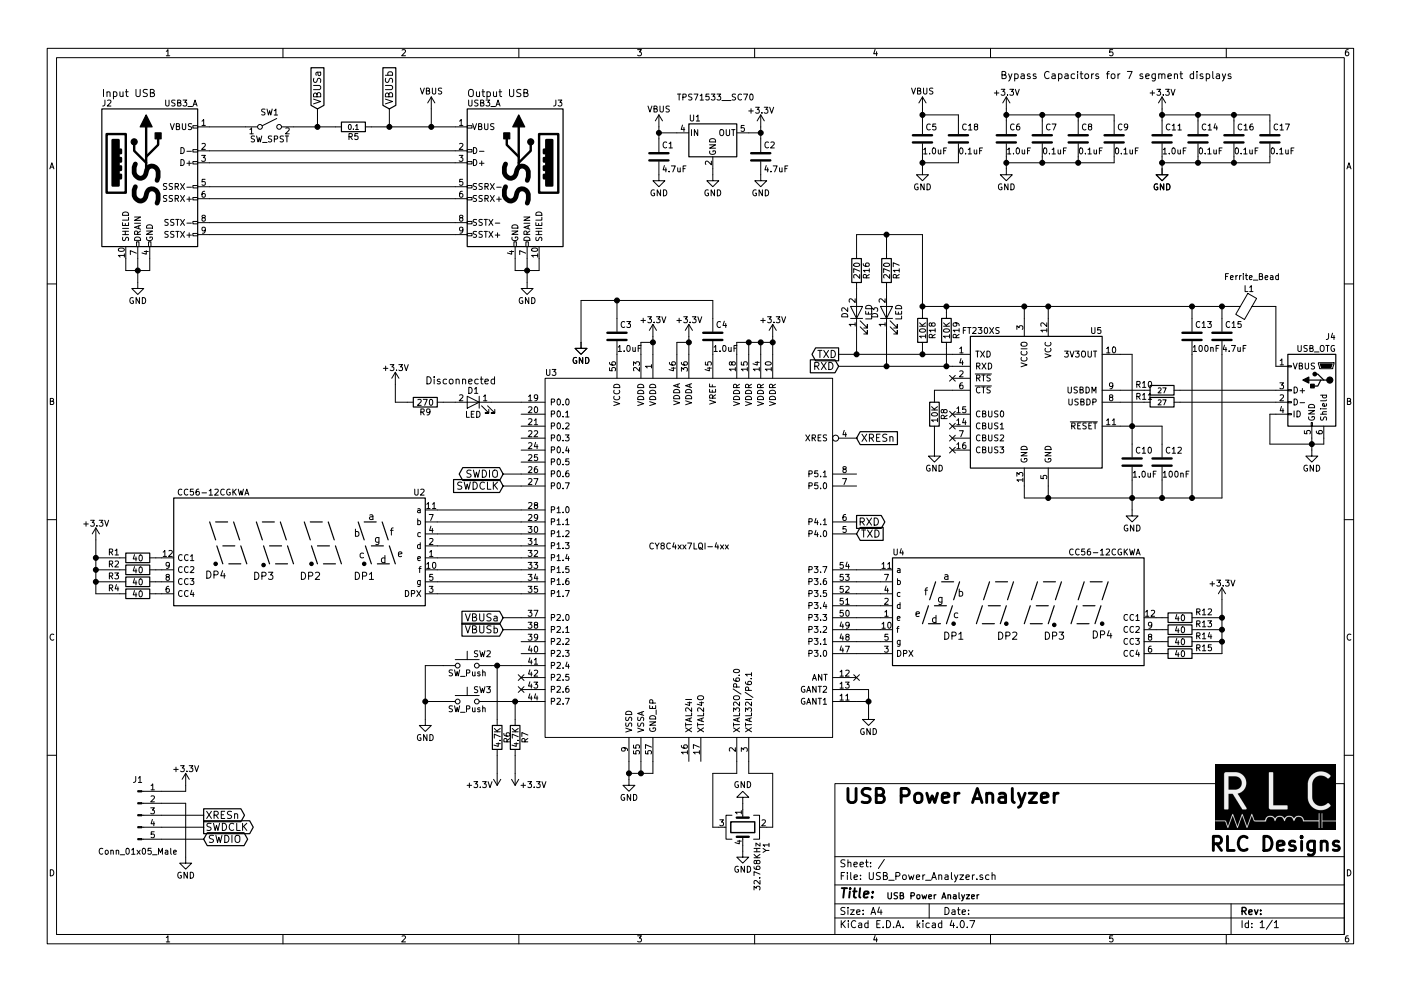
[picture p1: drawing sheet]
EESchema Schematic File Version 2
LIBS:power
LIBS:device
LIBS:switches
LIBS:relays
LIBS:motors
LIBS:transistors
LIBS:conn
LIBS:linear
LIBS:regul
LIBS:74xx
LIBS:cmos4000
LIBS:adc-dac
LIBS:memory
LIBS:xilinx
LIBS:microcontrollers
LIBS:dsp
LIBS:microchip
LIBS:analog_switches
LIBS:motorola
LIBS:texas
LIBS:intel
LIBS:audio
LIBS:interface
LIBS:digital-audio
LIBS:philips
LIBS:display
LIBS:cypress
LIBS:siliconi
LIBS:opto
LIBS:atmel
LIBS:contrib
LIBS:valves
LIBS:USB_Power_Analyzer-cache
EELAYER 25 0
EELAYER END
$Descr A4 11693 8268
encoding utf-8
Sheet 1 1
Title ""
Date ""
Rev ""
Comp ""
Comment1 ""
Comment2 ""
Comment3 ""
Comment4 ""
$EndDescr
$Comp
L USB3_A J2
U 1 1
P 1250 1450
F 0 "J2" H 850 2050 50  0000 L CNN
F 1 "USB3_A" H 1650 2050 50  0000 R CNN
F 2 "Connectors_USB:USB3_A_Molex_48393-001" H 1400 1550 50  0001 C CNN
F 3 "" H 1400 1550 50  0000 C CNN
	1    1250 1450
	1    0    0    -1  
$EndComp
$Comp
L CC56-12CGKWA U4
U 1 1
P 8450 5050
F 0 "U4" H 7500 5500 50  0000 C CNN
F 1 "CC56-12CGKWA" H 9220 5500 50  0000 C CNN
F 2 "Displays_7-Segment:CA56-12CGKWA" H 8450 4450 50  0001 C CNN
F 3 "" H 8070 5080 50  0001 C CNN
	1    8450 5050
	1    0    0    -1  
$EndComp
$Comp
L CY8C4xx7LQI-4xx U3
U 1 1
P 5750 4650
F 0 "U3" H 4600 6200 50  0000 C CNN
F 1 "CY8C4xx7LQI-4xx" H 5750 4750 50  0000 C CNN
F 2 "Housings_Cypress:QFN-56-1EP_7x7mm_Pitch0.6mm" H 5750 4650 50  0001 C CNN
F 3 "DOCUMENTATION" H 5800 4550 50  0001 C CNN
	1    5750 4650
	1    0    0    -1  
$EndComp
$Comp
L Conn_01x05_Male J1
U 1 1
P 1150 6800
F 0 "J1" H 1150 7100 50  0000 C CNN
F 1 "Conn_01x05_Male" H 1150 6500 50  0000 C CNN
F 2 "Pin_Headers:Pin_Header_Angled_1x05_Pitch2.54mm" H 1150 6800 50  0001 C CNN
F 3 "" H 1150 6800 50  0001 C CNN
	1    1150 6800
	1    0    0    -1  
$EndComp
$Comp
L USB3_A J3
U 1 1
P 4300 1450
F 0 "J3" H 3900 2050 50  0000 L CNN
F 1 "USB3_A" H 4700 2050 50  0000 R CNN
F 2 "Connectors_USB:USB3_A_Molex_48393-001" H 4450 1550 50  0001 C CNN
F 3 "" H 4450 1550 50  0000 C CNN
	1    4300 1450
	-1   0    0    -1  
$EndComp
Text Notes 850  800  0    60   ~ 0
Input USB\n
Text Notes 3900 800  0    60   ~ 0
Output USB\n
$Comp
L SW_SPST SW1
U 1 1
P 2250 1050
F 0 "SW1" H 2250 1175 50  0000 C CNN
F 1 "SW_SPST" H 2250 950 50  0000 C CNN
F 2 "Buttons_Switches_SMD:SW_SPST_TL3342" H 2250 1050 50  0001 C CNN
F 3 "" H 2250 1050 50  0001 C CNN
	1    2250 1050
	1    0    0    -1  
$EndComp
$Comp
L GND #PWR01
U 1 1
P 1150 2350
F 0 "#PWR01" H 1150 2100 50  0001 C CNN
F 1 "GND" H 1150 2200 50  0000 C CNN
F 2 "" H 1150 2350 50  0001 C CNN
F 3 "" H 1150 2350 50  0001 C CNN
	1    1150 2350
	1    0    0    -1  
$EndComp
$Comp
L GND #PWR02
U 1 1
P 4400 2350
F 0 "#PWR02" H 4400 2100 50  0001 C CNN
F 1 "GND" H 4400 2200 50  0000 C CNN
F 2 "" H 4400 2350 50  0001 C CNN
F 3 "" H 4400 2350 50  0001 C CNN
	1    4400 2350
	1    0    0    -1  
$EndComp
$Comp
L R R5
U 1 1
P 2950 1050
F 0 "R5" V 3030 1050 50  0000 C CNN
F 1 "0.1" V 2950 1050 42  0000 C CNN
F 2 "Resistors_SMD:R_1812" V 2880 1050 50  0001 C CNN
F 3 "" H 2950 1050 50  0001 C CNN
	1    2950 1050
	0    1    1    0   
$EndComp
Text GLabel 2650 900  1    60   Input ~ 0
VBUSa
Text GLabel 3250 900  1    60   Input ~ 0
VBUSb
$Comp
L VBUS #PWR03
U 1 1
P 3600 900
F 0 "#PWR03" H 3600 750 50  0001 C CNN
F 1 "VBUS" H 3600 1050 50  0000 C CNN
F 2 "" H 3600 900 50  0001 C CNN
F 3 "" H 3600 900 50  0001 C CNN
	1    3600 900 
	1    0    0    -1  
$EndComp
Text GLabel 1700 7000 2    60   BiDi ~ 0
SWDIO
$Comp
L TPS71533__SC70 U1
U 1 1
P 5950 1100
F 0 "U1" H 5800 1225 50  0000 C CNN
F 1 "TPS71533__SC70" H 5650 1400 50  0000 L CNN
F 2 "TO_SOT_Packages_SMD:SOT-353_SC-70-5" H 5950 1325 50  0001 C CNN
F 3 "" H 5650 1900 50  0001 C CNN
	1    5950 1100
	1    0    0    -1  
$EndComp
$Comp
L VBUS #PWR04
U 1 1
P 5500 1050
F 0 "#PWR04" H 5500 900 50  0001 C CNN
F 1 "VBUS" H 5500 1200 50  0000 C CNN
F 2 "" H 5500 1050 50  0001 C CNN
F 3 "" H 5500 1050 50  0001 C CNN
	1    5500 1050
	1    0    0    -1  
$EndComp
$Comp
L +3.3V #PWR05
U 1 1
P 6350 1050
F 0 "#PWR05" H 6350 900 50  0001 C CNN
F 1 "+3.3V" H 6350 1190 50  0000 C CNN
F 2 "" H 6350 1050 50  0001 C CNN
F 3 "" H 6350 1050 50  0001 C CNN
	1    6350 1050
	1    0    0    -1  
$EndComp
$Comp
L GND #PWR06
U 1 1
P 5950 1450
F 0 "#PWR06" H 5950 1200 50  0001 C CNN
F 1 "GND" H 5950 1300 50  0000 C CNN
F 2 "" H 5950 1450 50  0001 C CNN
F 3 "" H 5950 1450 50  0001 C CNN
	1    5950 1450
	1    0    0    -1  
$EndComp
$Comp
L +3.3V #PWR07
U 1 1
P 1550 6550
F 0 "#PWR07" H 1550 6400 50  0001 C CNN
F 1 "+3.3V" H 1550 6690 50  0000 C CNN
F 2 "" H 1550 6550 50  0001 C CNN
F 3 "" H 1550 6550 50  0001 C CNN
	1    1550 6550
	1    0    0    -1  
$EndComp
$Comp
L GND #PWR08
U 1 1
P 1550 7150
F 0 "#PWR08" H 1550 6900 50  0001 C CNN
F 1 "GND" H 1550 7000 50  0000 C CNN
F 2 "" H 1550 7150 50  0001 C CNN
F 3 "" H 1550 7150 50  0001 C CNN
	1    1550 7150
	1    0    0    -1  
$EndComp
Text GLabel 1700 6900 2    60   Output ~ 0
SWDCLK
Text GLabel 1700 6800 2    60   Output ~ 0
XRESn
$Comp
L C C2
U 1 1
P 6350 1300
F 0 "C2" H 6375 1400 50  0000 L CNN
F 1 "4.7uF" H 6375 1200 50  0000 L CNN
F 2 "Capacitors_SMD:C_0603" H 6388 1150 50  0001 C CNN
F 3 "" H 6350 1300 50  0001 C CNN
	1    6350 1300
	1    0    0    -1  
$EndComp
$Comp
L GND #PWR09
U 1 1
P 6350 1450
F 0 "#PWR09" H 6350 1200 50  0001 C CNN
F 1 "GND" H 6350 1300 50  0000 C CNN
F 2 "" H 6350 1450 50  0001 C CNN
F 3 "" H 6350 1450 50  0001 C CNN
	1    6350 1450
	1    0    0    -1  
$EndComp
$Comp
L C C1
U 1 1
P 5500 1300
F 0 "C1" H 5525 1400 50  0000 L CNN
F 1 "4.7uF" H 5525 1200 50  0000 L CNN
F 2 "Capacitors_SMD:C_0603" H 5538 1150 50  0001 C CNN
F 3 "" H 5500 1300 50  0001 C CNN
	1    5500 1300
	1    0    0    -1  
$EndComp
$Comp
L GND #PWR010
U 1 1
P 5500 1450
F 0 "#PWR010" H 5500 1200 50  0001 C CNN
F 1 "GND" H 5500 1300 50  0000 C CNN
F 2 "" H 5500 1450 50  0001 C CNN
F 3 "" H 5500 1450 50  0001 C CNN
	1    5500 1450
	1    0    0    -1  
$EndComp
Text GLabel 7150 3650 2    60   Input ~ 0
XRESn
Text GLabel 4200 4050 0    60   Input ~ 0
SWDCLK
Text GLabel 4200 3950 0    60   BiDi ~ 0
SWDIO
$Comp
L SW_Push SW3
U 1 1
P 3900 5850
F 0 "SW3" H 3950 5950 50  0000 L CNN
F 1 "SW_Push" H 3900 5790 50  0000 C CNN
F 2 "Buttons_Switches_THT:SW_PUSH_6mm" H 3900 6050 50  0001 C CNN
F 3 "" H 3900 6050 50  0001 C CNN
	1    3900 5850
	1    0    0    -1  
$EndComp
$Comp
L GND #PWR011
U 1 1
P 3550 6000
F 0 "#PWR011" H 3550 5750 50  0001 C CNN
F 1 "GND" H 3550 5850 50  0000 C CNN
F 2 "" H 3550 6000 50  0001 C CNN
F 3 "" H 3550 6000 50  0001 C CNN
	1    3550 6000
	1    0    0    -1  
$EndComp
$Comp
L SW_Push SW2
U 1 1
P 3900 5550
F 0 "SW2" H 3950 5650 50  0000 L CNN
F 1 "SW_Push" H 3900 5490 50  0000 C CNN
F 2 "Buttons_Switches_THT:SW_PUSH_6mm" H 3900 5750 50  0001 C CNN
F 3 "" H 3900 5750 50  0001 C CNN
	1    3900 5550
	1    0    0    -1  
$EndComp
$Comp
L R R6
U 1 1
P 4150 6150
F 0 "R6" V 4230 6150 50  0000 C CNN
F 1 "4.7K" V 4150 6150 50  0000 C CNN
F 2 "Resistors_SMD:R_0402" V 4080 6150 50  0001 C CNN
F 3 "" H 4150 6150 50  0001 C CNN
	1    4150 6150
	1    0    0    -1  
$EndComp
$Comp
L R R7
U 1 1
P 4300 6150
F 0 "R7" V 4380 6150 50  0000 C CNN
F 1 "4.7K" V 4300 6150 50  0000 C CNN
F 2 "Resistors_SMD:R_0402" V 4230 6150 50  0001 C CNN
F 3 "" H 4300 6150 50  0001 C CNN
	1    4300 6150
	1    0    0    -1  
$EndComp
$Comp
L +3.3V #PWR012
U 1 1
P 4150 6450
F 0 "#PWR012" H 4150 6300 50  0001 C CNN
F 1 "+3.3V" H 4300 6550 50  0000 C CNN
F 2 "" H 4150 6450 50  0001 C CNN
F 3 "" H 4150 6450 50  0001 C CNN
	1    4150 6450
	-1   0    0    1   
$EndComp
$Comp
L +3.3V #PWR013
U 1 1
P 4300 6450
F 0 "#PWR013" H 4300 6300 50  0001 C CNN
F 1 "+3.3V" H 4150 6550 50  0000 C CNN
F 2 "" H 4300 6450 50  0001 C CNN
F 3 "" H 4300 6450 50  0001 C CNN
	1    4300 6450
	-1   0    0    1   
$EndComp
$Comp
L +3.3V #PWR014
U 1 1
P 10200 5000
F 0 "#PWR014" H 10200 4850 50  0001 C CNN
F 1 "+3.3V" H 10200 5140 50  0000 C CNN
F 2 "" H 10200 5000 50  0001 C CNN
F 3 "" H 10200 5000 50  0001 C CNN
	1    10200 5000
	1    0    0    -1  
$EndComp
$Comp
L R R12
U 1 1
P 9850 5150
F 0 "R12" V 9800 5350 50  0000 C CNN
F 1 "40" V 9850 5150 50  0000 C CNN
F 2 "Resistors_SMD:R_1206" V 9780 5150 50  0001 C CNN
F 3 "" H 9850 5150 50  0001 C CNN
	1    9850 5150
	0    1    1    0   
$EndComp
$Comp
L R R13
U 1 1
P 9850 5250
F 0 "R13" V 9800 5450 50  0000 C CNN
F 1 "40" V 9850 5250 50  0000 C CNN
F 2 "Resistors_SMD:R_1206" V 9780 5250 50  0001 C CNN
F 3 "" H 9850 5250 50  0001 C CNN
	1    9850 5250
	0    1    1    0   
$EndComp
$Comp
L R R14
U 1 1
P 9850 5350
F 0 "R14" V 9800 5550 50  0000 C CNN
F 1 "40" V 9850 5350 50  0000 C CNN
F 2 "Resistors_SMD:R_1206" V 9780 5350 50  0001 C CNN
F 3 "" H 9850 5350 50  0001 C CNN
	1    9850 5350
	0    1    1    0   
$EndComp
$Comp
L R R15
U 1 1
P 9850 5450
F 0 "R15" V 9800 5650 50  0000 C CNN
F 1 "40" V 9850 5450 50  0000 C CNN
F 2 "Resistors_SMD:R_1206" V 9780 5450 50  0001 C CNN
F 3 "" H 9850 5450 50  0001 C CNN
	1    9850 5450
	0    1    1    0   
$EndComp
NoConn ~ 4350 5650
NoConn ~ 4350 5750
Text GLabel 4200 5150 0    60   Input ~ 0
VBUSa
Text GLabel 4200 5250 0    60   Input ~ 0
VBUSb
$Comp
L +3.3V #PWR015
U 1 1
P 5750 2800
F 0 "#PWR015" H 5750 2650 50  0001 C CNN
F 1 "+3.3V" H 5750 2940 50  0000 C CNN
F 2 "" H 5750 2800 50  0001 C CNN
F 3 "" H 5750 2800 50  0001 C CNN
	1    5750 2800
	1    0    0    -1  
$EndComp
$Comp
L C C4
U 1 1
P 5950 2800
F 0 "C4" H 5975 2900 50  0000 L CNN
F 1 "1.0uF" H 5950 2700 50  0000 L CNN
F 2 "Capacitors_SMD:C_0603" H 5988 2650 50  0001 C CNN
F 3 "" H 5950 2800 50  0001 C CNN
	1    5950 2800
	1    0    0    -1  
$EndComp
$Comp
L +3.3V #PWR016
U 1 1
P 6450 2800
F 0 "#PWR016" H 6450 2650 50  0001 C CNN
F 1 "+3.3V" H 6450 2940 50  0000 C CNN
F 2 "" H 6450 2800 50  0001 C CNN
F 3 "" H 6450 2800 50  0001 C CNN
	1    6450 2800
	1    0    0    -1  
$EndComp
$Comp
L +3.3V #PWR017
U 1 1
P 5450 2800
F 0 "#PWR017" H 5450 2650 50  0001 C CNN
F 1 "+3.3V" H 5450 2940 50  0000 C CNN
F 2 "" H 5450 2800 50  0001 C CNN
F 3 "" H 5450 2800 50  0001 C CNN
	1    5450 2800
	1    0    0    -1  
$EndComp
$Comp
L C C3
U 1 1
P 5150 2800
F 0 "C3" H 5175 2900 50  0000 L CNN
F 1 "1.0uF" H 5150 2700 50  0000 L CNN
F 2 "Capacitors_SMD:C_0603" H 5188 2650 50  0001 C CNN
F 3 "" H 5150 2800 50  0001 C CNN
	1    5150 2800
	1    0    0    -1  
$EndComp
$Comp
L GND #PWR018
U 1 1
P 4850 2850
F 0 "#PWR018" H 4850 2600 50  0001 C CNN
F 1 "GND" H 4850 2700 50  0000 C CNN
F 2 "" H 4850 2850 50  0001 C CNN
F 3 "" H 4850 2850 50  0001 C CNN
	1    4850 2850
	1    0    0    -1  
$EndComp
$Comp
L GND #PWR019
U 1 1
P 4850 2850
F 0 "#PWR019" H 4850 2600 50  0001 C CNN
F 1 "GND" H 4850 2700 50  0000 C CNN
F 2 "" H 4850 2850 50  0001 C CNN
F 3 "" H 4850 2850 50  0001 C CNN
	1    4850 2850
	1    0    0    -1  
$EndComp
$Comp
L GND #PWR020
U 1 1
P 5250 6500
F 0 "#PWR020" H 5250 6250 50  0001 C CNN
F 1 "GND" H 5250 6350 50  0000 C CNN
F 2 "" H 5250 6500 50  0001 C CNN
F 3 "" H 5250 6500 50  0001 C CNN
	1    5250 6500
	1    0    0    -1  
$EndComp
$Comp
L Crystal_GND23 Y1
U 1 1
P 6200 6900
F 0 "Y1" H 6325 7100 50  0000 L CNN
F 1 "32.768KHz" H 6325 7025 50  0000 L CNN
F 2 "Crystals:Crystal_SMD_0603-4pin_6.0x3.5mm" H 6200 6900 50  0001 C CNN
F 3 "" H 6200 6900 50  0001 C CNN
	1    6200 6900
	0    1    1    0   
$EndComp
$Comp
L GND #PWR021
U 1 1
P 6200 7100
F 0 "#PWR021" H 6200 6850 50  0001 C CNN
F 1 "GND" H 6200 6950 50  0000 C CNN
F 2 "" H 6200 7100 50  0001 C CNN
F 3 "" H 6200 7100 50  0001 C CNN
	1    6200 7100
	1    0    0    -1  
$EndComp
$Comp
L GND #PWR022
U 1 1
P 6200 6700
F 0 "#PWR022" H 6200 6450 50  0001 C CNN
F 1 "GND" H 6200 6550 50  0000 C CNN
F 2 "" H 6200 6700 50  0001 C CNN
F 3 "" H 6200 6700 50  0001 C CNN
	1    6200 6700
	-1   0    0    1   
$EndComp
$Comp
L GND #PWR023
U 1 1
P 7250 5950
F 0 "#PWR023" H 7250 5700 50  0001 C CNN
F 1 "GND" H 7250 5800 50  0000 C CNN
F 2 "" H 7250 5950 50  0001 C CNN
F 3 "" H 7250 5950 50  0001 C CNN
	1    7250 5950
	1    0    0    -1  
$EndComp
NoConn ~ 7150 5650
$Comp
L CC56-12CGKWA U2
U 1 1
P 2550 4550
F 0 "U2" H 1600 5000 50  0000 C CNN
F 1 "CC56-12CGKWA" H 3320 5000 50  0000 C CNN
F 2 "Displays_7-Segment:CA56-12CGKWA" H 2550 3950 50  0001 C CNN
F 3 "" H 2170 4580 50  0001 C CNN
	1    2550 4550
	-1   0    0    -1  
$EndComp
$Comp
L +3.3V #PWR024
U 1 1
P 800 4500
F 0 "#PWR024" H 800 4350 50  0001 C CNN
F 1 "+3.3V" H 800 4640 50  0000 C CNN
F 2 "" H 800 4500 50  0001 C CNN
F 3 "" H 800 4500 50  0001 C CNN
	1    800  4500
	-1   0    0    -1  
$EndComp
$Comp
L R R1
U 1 1
P 1150 4650
F 0 "R1" V 1100 4850 50  0000 C CNN
F 1 "40" V 1150 4650 50  0000 C CNN
F 2 "Resistors_SMD:R_1206" V 1080 4650 50  0001 C CNN
F 3 "" H 1150 4650 50  0001 C CNN
	1    1150 4650
	0    -1   1    0   
$EndComp
$Comp
L R R2
U 1 1
P 1150 4750
F 0 "R2" V 1100 4950 50  0000 C CNN
F 1 "40" V 1150 4750 50  0000 C CNN
F 2 "Resistors_SMD:R_1206" V 1080 4750 50  0001 C CNN
F 3 "" H 1150 4750 50  0001 C CNN
	1    1150 4750
	0    -1   1    0   
$EndComp
$Comp
L R R3
U 1 1
P 1150 4850
F 0 "R3" V 1100 5050 50  0000 C CNN
F 1 "40" V 1150 4850 50  0000 C CNN
F 2 "Resistors_SMD:R_1206" V 1080 4850 50  0001 C CNN
F 3 "" H 1150 4850 50  0001 C CNN
	1    1150 4850
	0    -1   1    0   
$EndComp
$Comp
L R R4
U 1 1
P 1150 4950
F 0 "R4" V 1100 5150 50  0000 C CNN
F 1 "40" V 1150 4950 50  0000 C CNN
F 2 "Resistors_SMD:R_1206" V 1080 4950 50  0001 C CNN
F 3 "" H 1150 4950 50  0001 C CNN
	1    1150 4950
	0    -1   1    0   
$EndComp
$Comp
L C C11
U 1 1
P 9700 1150
F 0 "C11" H 9725 1250 50  0000 L CNN
F 1 "1.0uF" H 9700 1050 50  0000 L CNN
F 2 "Capacitors_SMD:C_0402" H 9738 1000 50  0001 C CNN
F 3 "" H 9700 1150 50  0001 C CNN
	1    9700 1150
	1    0    0    -1  
$EndComp
$Comp
L +3.3V #PWR025
U 1 1
P 9700 900
F 0 "#PWR025" H 9700 750 50  0001 C CNN
F 1 "+3.3V" H 9700 1040 50  0000 C CNN
F 2 "" H 9700 900 50  0001 C CNN
F 3 "" H 9700 900 50  0001 C CNN
	1    9700 900 
	1    0    0    -1  
$EndComp
$Comp
L C C14
U 1 1
P 10000 1150
F 0 "C14" H 10025 1250 50  0000 L CNN
F 1 "0.1uF" H 10000 1050 50  0000 L CNN
F 2 "Capacitors_SMD:C_0402" H 10038 1000 50  0001 C CNN
F 3 "" H 10000 1150 50  0001 C CNN
	1    10000 1150
	1    0    0    -1  
$EndComp
$Comp
L C C16
U 1 1
P 10300 1150
F 0 "C16" H 10325 1250 50  0000 L CNN
F 1 "0.1uF" H 10300 1050 50  0000 L CNN
F 2 "Capacitors_SMD:C_0402" H 10338 1000 50  0001 C CNN
F 3 "" H 10300 1150 50  0001 C CNN
	1    10300 1150
	1    0    0    -1  
$EndComp
$Comp
L C C17
U 1 1
P 10600 1150
F 0 "C17" H 10625 1250 50  0000 L CNN
F 1 "0.1uF" H 10600 1050 50  0000 L CNN
F 2 "Capacitors_SMD:C_0402" H 10638 1000 50  0001 C CNN
F 3 "" H 10600 1150 50  0001 C CNN
	1    10600 1150
	1    0    0    -1  
$EndComp
$Comp
L GND #PWR026
U 1 1
P 9700 1400
F 0 "#PWR026" H 9700 1150 50  0001 C CNN
F 1 "GND" H 9700 1250 50  0000 C CNN
F 2 "" H 9700 1400 50  0001 C CNN
F 3 "" H 9700 1400 50  0001 C CNN
	1    9700 1400
	1    0    0    -1  
$EndComp
$Comp
L C C6
U 1 1
P 8400 1150
F 0 "C6" H 8425 1250 50  0000 L CNN
F 1 "1.0uF" H 8400 1050 50  0000 L CNN
F 2 "Capacitors_SMD:C_0603" H 8438 1000 50  0001 C CNN
F 3 "" H 8400 1150 50  0001 C CNN
	1    8400 1150
	1    0    0    -1  
$EndComp
$Comp
L +3.3V #PWR027
U 1 1
P 8400 900
F 0 "#PWR027" H 8400 750 50  0001 C CNN
F 1 "+3.3V" H 8400 1040 50  0000 C CNN
F 2 "" H 8400 900 50  0001 C CNN
F 3 "" H 8400 900 50  0001 C CNN
	1    8400 900 
	1    0    0    -1  
$EndComp
$Comp
L C C7
U 1 1
P 8700 1150
F 0 "C7" H 8725 1250 50  0000 L CNN
F 1 "0.1uF" H 8700 1050 50  0000 L CNN
F 2 "Capacitors_SMD:C_0402" H 8738 1000 50  0001 C CNN
F 3 "" H 8700 1150 50  0001 C CNN
	1    8700 1150
	1    0    0    -1  
$EndComp
$Comp
L C C8
U 1 1
P 9000 1150
F 0 "C8" H 9025 1250 50  0000 L CNN
F 1 "0.1uF" H 9000 1050 50  0000 L CNN
F 2 "Capacitors_SMD:C_0402" H 9038 1000 50  0001 C CNN
F 3 "" H 9000 1150 50  0001 C CNN
	1    9000 1150
	1    0    0    -1  
$EndComp
$Comp
L C C9
U 1 1
P 9300 1150
F 0 "C9" H 9325 1250 50  0000 L CNN
F 1 "0.1uF" H 9300 1050 50  0000 L CNN
F 2 "Capacitors_SMD:C_0402" H 9338 1000 50  0001 C CNN
F 3 "" H 9300 1150 50  0001 C CNN
	1    9300 1150
	1    0    0    -1  
$EndComp
$Comp
L GND #PWR028
U 1 1
P 8400 1400
F 0 "#PWR028" H 8400 1150 50  0001 C CNN
F 1 "GND" H 8400 1250 50  0000 C CNN
F 2 "" H 8400 1400 50  0001 C CNN
F 3 "" H 8400 1400 50  0001 C CNN
	1    8400 1400
	1    0    0    -1  
$EndComp
Text Notes 8350 650  0    60   ~ 0
Bypass Capacitors for 7 segment displays\n
$Comp
L USB_OTG J4
U 1 1
P 10950 3250
F 0 "J4" H 10750 3700 50  0000 L CNN
F 1 "USB_OTG" H 10750 3600 50  0000 L CNN
F 2 "Connectors_USB:USB_Micro-B_Molex-105017-0001" H 11100 3200 50  0001 C CNN
F 3 "" H 11100 3200 50  0001 C CNN
	1    10950 3250
	-1   0    0    -1  
$EndComp
$Comp
L C C5
U 1 1
P 7700 1150
F 0 "C5" H 7725 1250 50  0000 L CNN
F 1 "1.0uF" H 7700 1050 50  0000 L CNN
F 2 "Capacitors_SMD:C_0603" H 7738 1000 50  0001 C CNN
F 3 "" H 7700 1150 50  0001 C CNN
	1    7700 1150
	1    0    0    -1  
$EndComp
$Comp
L GND #PWR029
U 1 1
P 7700 1400
F 0 "#PWR029" H 7700 1150 50  0001 C CNN
F 1 "GND" H 7700 1250 50  0000 C CNN
F 2 "" H 7700 1400 50  0001 C CNN
F 3 "" H 7700 1400 50  0001 C CNN
	1    7700 1400
	1    0    0    -1  
$EndComp
$Comp
L VBUS #PWR030
U 1 1
P 7700 900
F 0 "#PWR030" H 7700 750 50  0001 C CNN
F 1 "VBUS" H 7700 1050 50  0000 C CNN
F 2 "" H 7700 900 50  0001 C CNN
F 3 "" H 7700 900 50  0001 C CNN
	1    7700 900 
	1    0    0    -1  
$EndComp
$Comp
L FT230XS U5
U 1 1
P 8650 3350
F 0 "U5" H 8100 3950 50  0000 L CNN
F 1 "FT230XS" H 8950 3950 50  0000 L CNN
F 2 "Housings_DFN_QFN:QFN-16-1EP_4x4mm_Pitch0.65mm" H 8650 3350 50  0001 C CNN
F 3 "" H 8650 3350 50  0001 C CNN
	1    8650 3350
	-1   0    0    -1  
$EndComp
$Comp
L R R10
U 1 1
P 9700 3250
F 0 "R10" V 9650 3400 50  0000 C CNN
F 1 "27" V 9700 3250 42  0000 C CNN
F 2 "Resistors_SMD:R_0603" V 9630 3250 50  0001 C CNN
F 3 "" H 9700 3250 50  0001 C CNN
	1    9700 3250
	0    -1   1    0   
$EndComp
$Comp
L R R11
U 1 1
P 9700 3350
F 0 "R11" V 9650 3500 50  0000 C CNN
F 1 "27" V 9700 3350 42  0000 C CNN
F 2 "Resistors_SMD:R_0603" V 9630 3350 50  0001 C CNN
F 3 "" H 9700 3350 50  0001 C CNN
	1    9700 3350
	0    -1   1    0   
$EndComp
$Comp
L C C10
U 1 1
P 9450 3850
F 0 "C10" H 9475 3950 50  0000 L CNN
F 1 "1.0uF" H 9450 3750 50  0000 L CNN
F 2 "Capacitors_SMD:C_0402" H 9488 3700 50  0001 C CNN
F 3 "" H 9450 3850 50  0001 C CNN
	1    9450 3850
	1    0    0    -1  
$EndComp
$Comp
L C C12
U 1 1
P 9700 3850
F 0 "C12" H 9725 3950 50  0000 L CNN
F 1 "100nF" H 9700 3750 50  0000 L CNN
F 2 "Capacitors_SMD:C_0402" H 9738 3700 50  0001 C CNN
F 3 "" H 9700 3850 50  0001 C CNN
	1    9700 3850
	1    0    0    -1  
$EndComp
$Comp
L Ferrite_Bead L1
U 1 1
P 10400 2550
F 0 "L1" V 10250 2575 50  0000 C CNN
F 1 "Ferrite_Bead" V 10150 2600 50  0000 C CNN
F 2 "Inductors_SMD:L_0603" V 10330 2550 50  0001 C CNN
F 3 "" H 10400 2550 50  0001 C CNN
	1    10400 2550
	0    1    1    0   
$EndComp
$Comp
L GND #PWR031
U 1 1
P 9700 1400
F 0 "#PWR031" H 9700 1150 50  0001 C CNN
F 1 "GND" H 9700 1250 50  0000 C CNN
F 2 "" H 9700 1400 50  0001 C CNN
F 3 "" H 9700 1400 50  0001 C CNN
	1    9700 1400
	1    0    0    -1  
$EndComp
$Comp
L GND #PWR032
U 1 1
P 9450 4250
F 0 "#PWR032" H 9450 4000 50  0001 C CNN
F 1 "GND" H 9450 4100 50  0000 C CNN
F 2 "" H 9450 4250 50  0001 C CNN
F 3 "" H 9450 4250 50  0001 C CNN
	1    9450 4250
	1    0    0    -1  
$EndComp
$Comp
L C C13
U 1 1
P 9950 2800
F 0 "C13" H 9975 2900 50  0000 L CNN
F 1 "100nF" H 9950 2700 50  0000 L CNN
F 2 "Capacitors_SMD:C_0402" H 9988 2650 50  0001 C CNN
F 3 "" H 9950 2800 50  0001 C CNN
	1    9950 2800
	1    0    0    -1  
$EndComp
$Comp
L C C15
U 1 1
P 10200 2800
F 0 "C15" H 10225 2900 50  0000 L CNN
F 1 "4.7uF" H 10200 2700 50  0000 L CNN
F 2 "Capacitors_SMD:C_0603" H 10238 2650 50  0001 C CNN
F 3 "" H 10200 2800 50  0001 C CNN
	1    10200 2800
	1    0    0    -1  
$EndComp
$Comp
L R R8
U 1 1
P 7800 3450
F 0 "R8" V 7880 3450 50  0000 C CNN
F 1 "10K" V 7800 3450 50  0000 C CNN
F 2 "Resistors_SMD:R_0402" V 7730 3450 50  0001 C CNN
F 3 "" H 7800 3450 50  0001 C CNN
	1    7800 3450
	1    0    0    -1  
$EndComp
$Comp
L GND #PWR033
U 1 1
P 7800 3750
F 0 "#PWR033" H 7800 3500 50  0001 C CNN
F 1 "GND" H 7800 3600 50  0000 C CNN
F 2 "" H 7800 3750 50  0001 C CNN
F 3 "" H 7800 3750 50  0001 C CNN
	1    7800 3750
	1    0    0    -1  
$EndComp
NoConn ~ 7950 3750
NoConn ~ 7950 3650
NoConn ~ 7950 3550
NoConn ~ 7950 3450
$Comp
L GND #PWR034
U 1 1
P 10950 3750
F 0 "#PWR034" H 10950 3500 50  0001 C CNN
F 1 "GND" H 10950 3600 50  0000 C CNN
F 2 "" H 10950 3750 50  0001 C CNN
F 3 "" H 10950 3750 50  0001 C CNN
	1    10950 3750
	1    0    0    -1  
$EndComp
NoConn ~ 7950 3150
Text GLabel 7000 3050 0    60   Input ~ 0
RXD
Text GLabel 7000 2950 0    60   Output ~ 0
TXD
Text GLabel 7150 4350 2    60   Output ~ 0
RXD
Text GLabel 7150 4450 2    60   Input ~ 0
TXD
Text Notes 10100 7100 0    118  ~ 24
RLC Designs\n
Text Notes 7050 6700 0    118  ~ 24
USB Power Analyzer\n
Text Notes 7400 7500 0    51   ~ 10
USB Power Analyzer\n
$Comp
L R R18
U 1 1
P 7700 2750
F 0 "R18" V 7780 2750 50  0000 C CNN
F 1 "10K" V 7700 2750 50  0000 C CNN
F 2 "Resistors_SMD:R_0402" V 7630 2750 50  0001 C CNN
F 3 "" H 7700 2750 50  0001 C CNN
	1    7700 2750
	1    0    0    -1  
$EndComp
$Comp
L R R19
U 1 1
P 7900 2750
F 0 "R19" V 7980 2750 50  0000 C CNN
F 1 "10K" V 7900 2750 50  0000 C CNN
F 2 "Resistors_SMD:R_0402" V 7830 2750 50  0001 C CNN
F 3 "" H 7900 2750 50  0001 C CNN
	1    7900 2750
	1    0    0    -1  
$EndComp
Wire Wire Line
	1750 1050 2050 1050
Wire Wire Line
	1750 1250 3800 1250
Wire Wire Line
	1750 1350 3800 1350
Wire Wire Line
	1750 1550 3800 1550
Wire Wire Line
	3800 1650 1750 1650
Wire Wire Line
	1750 1850 3800 1850
Wire Wire Line
	3800 1950 1750 1950
Wire Wire Line
	1050 2150 1050 2250
Wire Wire Line
	1050 2250 1250 2250
Wire Wire Line
	1250 2250 1250 2150
Wire Wire Line
	1150 2150 1150 2350
Connection ~ 1150 2250
Wire Wire Line
	4300 2150 4300 2250
Wire Wire Line
	4300 2250 4500 2250
Wire Wire Line
	4500 2250 4500 2150
Wire Wire Line
	4400 2150 4400 2350
Connection ~ 4400 2250
Wire Wire Line
	2450 1050 2800 1050
Wire Wire Line
	3100 1050 3800 1050
Wire Wire Line
	2650 900  2650 1050
Connection ~ 2650 1050
Wire Wire Line
	3250 900  3250 1050
Connection ~ 3250 1050
Wire Wire Line
	3600 900  3600 1050
Wire Wire Line
	5500 1050 5500 1150
Wire Wire Line
	5500 1100 5650 1100
Wire Wire Line
	6250 1100 6350 1100
Wire Wire Line
	6350 1050 6350 1150
Wire Wire Line
	1350 6600 1550 6600
Wire Wire Line
	1550 6600 1550 6550
Wire Wire Line
	1350 6700 1550 6700
Wire Wire Line
	1550 6700 1550 7150
Wire Wire Line
	1350 6800 1700 6800
Wire Wire Line
	1350 6900 1700 6900
Wire Wire Line
	1350 7000 1700 7000
Connection ~ 6350 1100
Wire Wire Line
	5950 1400 5950 1450
Connection ~ 5500 1100
Wire Wire Line
	7150 3650 7150 3650
Wire Wire Line
	4200 3950 4350 3950
Wire Wire Line
	4200 4050 4350 4050
Connection ~ 3600 1050
Wire Wire Line
	4100 5850 4350 5850
Wire Wire Line
	3700 5850 3550 5850
Wire Wire Line
	3550 5550 3550 6000
Wire Wire Line
	4100 5550 4350 5550
Wire Wire Line
	3700 5550 3550 5550
Connection ~ 3550 5850
Wire Wire Line
	4150 6000 4150 5550
Connection ~ 4150 5550
Wire Wire Line
	4300 6000 4300 5850
Connection ~ 4300 5850
Wire Wire Line
	4300 6300 4300 6450
Wire Wire Line
	4150 6300 4150 6450
Wire Wire Line
	9700 5150 9650 5150
Wire Wire Line
	9700 5250 9650 5250
Wire Wire Line
	9700 5350 9650 5350
Wire Wire Line
	9700 5450 9650 5450
Wire Wire Line
	7150 4750 7350 4750
Wire Wire Line
	7150 4850 7350 4850
Wire Wire Line
	7350 4950 7150 4950
Wire Wire Line
	7150 5050 7350 5050
Wire Wire Line
	7150 5150 7350 5150
Wire Wire Line
	7350 5250 7150 5250
Wire Wire Line
	7150 5350 7350 5350
Wire Wire Line
	7350 5450 7150 5450
Wire Wire Line
	10000 5150 10200 5150
Wire Wire Line
	10200 5000 10200 5450
Wire Wire Line
	10200 5250 10000 5250
Connection ~ 10200 5150
Wire Wire Line
	10200 5350 10000 5350
Connection ~ 10200 5250
Wire Wire Line
	10200 5450 10000 5450
Connection ~ 10200 5350
Wire Wire Line
	4350 5150 4200 5150
Wire Wire Line
	4350 5250 4200 5250
Wire Wire Line
	5750 2800 5750 2950
Wire Wire Line
	5750 2850 5650 2850
Wire Wire Line
	5650 2850 5650 2950
Connection ~ 5750 2850
Wire Wire Line
	5950 2500 5950 2650
Wire Wire Line
	6450 2800 6450 2950
Wire Wire Line
	6150 2950 6150 2850
Wire Wire Line
	6150 2850 6450 2850
Connection ~ 6450 2850
Wire Wire Line
	6350 2950 6350 2850
Connection ~ 6350 2850
Wire Wire Line
	6250 2950 6250 2850
Connection ~ 6250 2850
Wire Wire Line
	5450 2800 5450 2950
Wire Wire Line
	5450 2850 5350 2850
Wire Wire Line
	5350 2850 5350 2950
Connection ~ 5450 2850
Wire Wire Line
	5150 2500 5150 2650
Wire Wire Line
	4850 2500 5950 2500
Wire Wire Line
	4850 2500 4850 2850
Connection ~ 5150 2500
Wire Wire Line
	5250 6350 5250 6500
Wire Wire Line
	5350 6350 5350 6450
Wire Wire Line
	5250 6450 5450 6450
Connection ~ 5250 6450
Wire Wire Line
	5450 6450 5450 6350
Connection ~ 5350 6450
Wire Wire Line
	6000 6900 5950 6900
Wire Wire Line
	5950 6900 5950 6450
Wire Wire Line
	5950 6450 6150 6450
Wire Wire Line
	6150 6450 6150 6350
Wire Wire Line
	6250 6350 6250 6450
Wire Wire Line
	6250 6450 6450 6450
Wire Wire Line
	6450 6450 6450 6900
Wire Wire Line
	6450 6900 6400 6900
Wire Wire Line
	6200 6750 6200 6700
Wire Wire Line
	6200 7050 6200 7100
Wire Wire Line
	7150 5750 7250 5750
Wire Wire Line
	7250 5750 7250 5950
Wire Wire Line
	7150 5850 7250 5850
Connection ~ 7250 5850
Wire Wire Line
	1300 4650 1350 4650
Wire Wire Line
	1300 4750 1350 4750
Wire Wire Line
	1300 4850 1350 4850
Wire Wire Line
	1300 4950 1350 4950
Wire Wire Line
	4350 4250 3650 4250
Wire Wire Line
	4350 4350 3650 4350
Wire Wire Line
	3650 4450 4350 4450
Wire Wire Line
	4350 4550 3650 4550
Wire Wire Line
	4350 4650 3650 4650
Wire Wire Line
	3650 4750 4350 4750
Wire Wire Line
	4350 4850 3650 4850
Wire Wire Line
	3650 4950 4350 4950
Wire Wire Line
	1000 4650 800  4650
Wire Wire Line
	800  4500 800  4950
Wire Wire Line
	800  4750 1000 4750
Connection ~ 800  4650
Wire Wire Line
	800  4850 1000 4850
Connection ~ 800  4750
Wire Wire Line
	800  4950 1000 4950
Connection ~ 800  4850
Wire Wire Line
	9700 900  9700 1000
Wire Wire Line
	9700 950  10600 950 
Wire Wire Line
	10000 950  10000 1000
Connection ~ 9700 950 
Wire Wire Line
	10300 950  10300 1000
Connection ~ 10000 950 
Wire Wire Line
	10600 950  10600 1000
Connection ~ 10300 950 
Wire Wire Line
	9700 1300 9700 1400
Wire Wire Line
	9700 1350 10600 1350
Wire Wire Line
	10000 1350 10000 1300
Connection ~ 9700 1350
Wire Wire Line
	10300 1350 10300 1300
Connection ~ 10000 1350
Wire Wire Line
	10600 1350 10600 1300
Connection ~ 10300 1350
Wire Wire Line
	8400 900  8400 1000
Wire Wire Line
	8400 950  9300 950 
Wire Wire Line
	8700 950  8700 1000
Connection ~ 8400 950 
Wire Wire Line
	9000 950  9000 1000
Connection ~ 8700 950 
Wire Wire Line
	9300 950  9300 1000
Connection ~ 9000 950 
Wire Wire Line
	8400 1300 8400 1400
Wire Wire Line
	8400 1350 9300 1350
Wire Wire Line
	8700 1350 8700 1300
Connection ~ 8400 1350
Wire Wire Line
	9000 1350 9000 1300
Connection ~ 8700 1350
Wire Wire Line
	9300 1350 9300 1300
Connection ~ 9000 1350
Wire Wire Line
	7700 900  7700 1000
Wire Wire Line
	7700 1300 7700 1400
Wire Wire Line
	9550 3350 9350 3350
Wire Wire Line
	9550 3250 9350 3250
Wire Wire Line
	10650 3250 9850 3250
Wire Wire Line
	10650 3350 9850 3350
Wire Wire Line
	10650 3050 10650 2550
Wire Wire Line
	7700 2550 10250 2550
Wire Wire Line
	8750 2550 8750 2650
Wire Wire Line
	9350 2950 9450 2950
Wire Wire Line
	9450 2950 9450 3700
Wire Wire Line
	9350 3550 9700 3550
Connection ~ 9450 3550
Wire Wire Line
	9700 3550 9700 3700
Wire Wire Line
	8550 4050 8550 4150
Wire Wire Line
	8550 4150 10200 4150
Wire Wire Line
	8750 4050 8750 4150
Connection ~ 8750 4150
Wire Wire Line
	9450 4000 9450 4250
Connection ~ 9450 4150
Wire Wire Line
	9700 4150 9700 4000
Wire Wire Line
	10650 2550 10550 2550
Wire Wire Line
	9950 4150 9950 2950
Connection ~ 9700 4150
Wire Wire Line
	10200 4150 10200 2950
Connection ~ 9950 4150
Wire Wire Line
	9950 2650 9950 2550
Connection ~ 9950 2550
Wire Wire Line
	10200 2650 10200 2550
Connection ~ 10200 2550
Wire Wire Line
	7950 3250 7800 3250
Wire Wire Line
	7800 3250 7800 3300
Wire Wire Line
	7800 3600 7800 3750
Wire Wire Line
	8550 2550 8550 2650
Connection ~ 8750 2550
Wire Wire Line
	10950 3650 10950 3750
Wire Wire Line
	10600 3700 11050 3700
Wire Wire Line
	11050 3700 11050 3650
Connection ~ 10950 3700
Wire Wire Line
	10650 3450 10600 3450
Wire Wire Line
	10600 3450 10600 3700
Wire Wire Line
	7000 3050 7950 3050
Wire Wire Line
	7000 2950 7950 2950
Wire Wire Line
	7700 2900 7700 2950
Connection ~ 7700 2950
Wire Wire Line
	7900 2900 7900 3050
Connection ~ 7900 3050
Wire Wire Line
	7700 1950 7700 2600
Connection ~ 8550 2550
Wire Wire Line
	7900 2600 7900 2550
Connection ~ 7900 2550
$Comp
L C C18
U 1 1
P 8000 1150
F 0 "C18" H 8025 1250 50  0000 L CNN
F 1 "0.1uF" H 8000 1050 50  0000 L CNN
F 2 "Capacitors_SMD:C_0402" H 8038 1000 50  0001 C CNN
F 3 "" H 8000 1150 50  0001 C CNN
	1    8000 1150
	1    0    0    -1  
$EndComp
Wire Wire Line
	7700 950  8000 950 
Wire Wire Line
	8000 950  8000 1000
Connection ~ 7700 950 
Wire Wire Line
	8000 1300 8000 1350
Wire Wire Line
	8000 1350 7700 1350
Connection ~ 7700 1350
$Comp
L LED D2
U 1 1
P 7150 2600
F 0 "D2" H 7150 2700 50  0000 C CNN
F 1 "LED" H 7150 2500 50  0000 C CNN
F 2 "LEDs:LED_0805" H 7150 2600 50  0001 C CNN
F 3 "" H 7150 2600 50  0001 C CNN
	1    7150 2600
	0    -1   -1   0   
$EndComp
$Comp
L LED D3
U 1 1
P 7400 2600
F 0 "D3" H 7400 2700 50  0000 C CNN
F 1 "LED" H 7400 2500 50  0000 C CNN
F 2 "LEDs:LED_0805" H 7400 2600 50  0001 C CNN
F 3 "" H 7400 2600 50  0001 C CNN
	1    7400 2600
	0    -1   -1   0   
$EndComp
Wire Wire Line
	7150 2750 7150 2950
Connection ~ 7150 2950
Wire Wire Line
	7400 2750 7400 3050
Connection ~ 7400 3050
$Comp
L R R16
U 1 1
P 7150 2250
F 0 "R16" V 7230 2250 50  0000 C CNN
F 1 "270" V 7150 2250 50  0000 C CNN
F 2 "Resistors_SMD:R_0402" V 7080 2250 50  0001 C CNN
F 3 "" H 7150 2250 50  0001 C CNN
	1    7150 2250
	1    0    0    -1  
$EndComp
$Comp
L R R17
U 1 1
P 7400 2250
F 0 "R17" V 7480 2250 50  0000 C CNN
F 1 "270" V 7400 2250 50  0000 C CNN
F 2 "Resistors_SMD:R_0402" V 7330 2250 50  0001 C CNN
F 3 "" H 7400 2250 50  0001 C CNN
	1    7400 2250
	1    0    0    -1  
$EndComp
Wire Wire Line
	7150 2400 7150 2450
Wire Wire Line
	7400 2400 7400 2450
Wire Wire Line
	7150 2100 7150 1950
Wire Wire Line
	7150 1950 7700 1950
Connection ~ 7700 2550
Wire Wire Line
	7400 1950 7400 2100
Connection ~ 7400 1950
$Comp
L LED D1
U 1 1
P 3950 3350
F 0 "D1" H 3950 3450 50  0000 C CNN
F 1 "LED" H 3950 3250 50  0000 C CNN
F 2 "LEDs:LED_0805" H 3950 3350 50  0001 C CNN
F 3 "" H 3950 3350 50  0001 C CNN
	1    3950 3350
	-1   0    0    -1  
$EndComp
$Comp
L R R9
U 1 1
P 3550 3350
F 0 "R9" V 3630 3350 50  0000 C CNN
F 1 "270" V 3550 3350 50  0000 C CNN
F 2 "Resistors_SMD:R_0402" V 3480 3350 50  0001 C CNN
F 3 "" H 3550 3350 50  0001 C CNN
	1    3550 3350
	0    -1   1    0   
$EndComp
Wire Wire Line
	4100 3350 4350 3350
Wire Wire Line
	3800 3350 3700 3350
Wire Wire Line
	3400 3350 3300 3350
Wire Wire Line
	3300 3350 3300 3200
$Comp
L +3.3V #PWR035
U 1 1
P 3300 3200
F 0 "#PWR035" H 3300 3050 50  0001 C CNN
F 1 "+3.3V" H 3300 3340 50  0000 C CNN
F 2 "" H 3300 3200 50  0001 C CNN
F 3 "" H 3300 3200 50  0001 C CNN
	1    3300 3200
	1    0    0    -1  
$EndComp
Text Notes 3550 3200 0    60   ~ 0
Disconnected\n
$EndSCHEMATC
